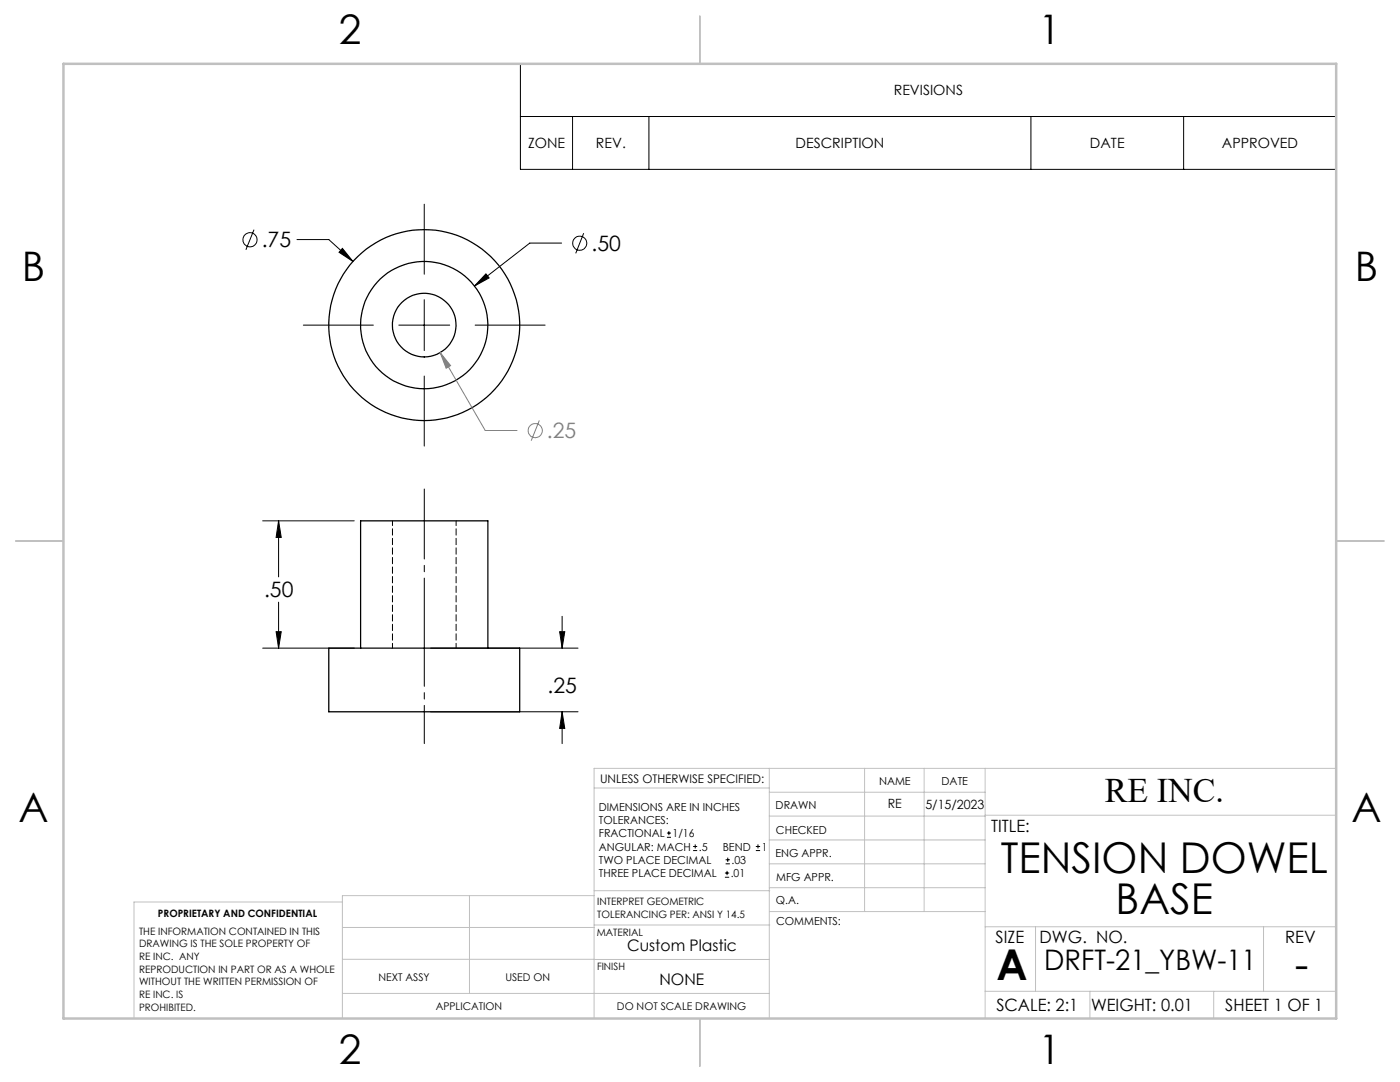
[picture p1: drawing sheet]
<svg xmlns="http://www.w3.org/2000/svg" width="279mm" height="216mm" viewBox="0 0 279 216" stroke-linecap="round" stroke-linejoin="round" font-family="sans-serif">
<g fill="none" stroke="#000" stroke-width=".25">
<path d="M65.6 129.3h38.1v12.7h-38.1zM72 129.3v-25.4h25.4v25.4"/>
<circle cx="84.7" cy="64.9" r="6.4"/>
<circle cx="84.7" cy="64.9" r="19.1"/>
<circle cx="84.7" cy="64.9" r="12.7"/>
</g>
<path d="M78.3 103.9v25.4M91 129.3v-25.4" fill="none" stroke="#000" stroke-width=".2" stroke-dasharray="1.3 .6" stroke-dashoffset=".3"/>
<g fill="none" stroke="#000" stroke-width=".2">
<path d="M103.9 12.7h162.8v21.1h-162.8zM103.9 23.2h162.8M114.3 23.2v10.6M129.5 23.2v10.6M205.7 23.2v10.6M236.2 23.2v10.6M50.7 45.8l-1.6 4M59.3 47.8h6.3l4.8 4.4M68.3 49.6l2.1 2.6-2.7-1.9zM84.7 40.7v14M84.7 59.8v10.2M97 54.6l.6 .9-2.9 1.6z"/>
<path d="M112.1 48.5h-6.4l-11 8.6M116.5 46.5l-1.6 4.1M60.5 64.9h14M79.6 64.9h10.1M84.7 75v14M94.8 64.9h14M52.4 103.9h18.3M55.6 103.9v11.2M55.6 103.9l.5 3.3h-1zM52.4 129.3h18.3M55.1 126h1l-.5 3.3zM55.6 120.2v9.1"/>
<path d="M85.9 129.3h29.5M111.7 126h1l-.5 3.3zM112.2 123v6.3M85.9 142h29.5M112.2 142v6.4M112.2 142l.5 3.3h-1zM133.1 167.1h.8M133.1 166.2h.8M133.5 165.8v.9M138.3 169.7h.8M138.3 168.9h.8M138.7 168.5v.8"/>
<path d="M144.7 175h.8M144.7 174.2h.8M144.8 172.4h.9M144.8 171.6h.9M145.1 173.8v.8M145.2 171.1v.9M150.8 169.7h.9M150.8 168.9h.9M151.3 168.5v.8"/>
<circle cx="49.9" cy="47.8" r="1.4"/>
<circle cx="115.7" cy="48.5" r="1.42"/>
</g>
<g fill="none" stroke="#808080" stroke-width=".2">
<path d="M87.8 70.3l2.1 2.7-.9 .5zM87.8 70.3l9 15.6h6.4M107.6 83.9l-1.6 4"/>
<circle cx="106.8" cy="85.9" r="1.42"/>
</g>
<path d="M84.7 148.4v-19.1" fill="none" stroke="#000" stroke-width=".2" stroke-dasharray="15.2 1.3 1.3 1.3" stroke-dashoffset="7.6"/>
<path d="M84.7 129.3v-31.7" fill="none" stroke="#000" stroke-width=".2" stroke-dasharray="15.2 1.3 1.3 1.3" stroke-dashoffset="1.3"/>
<g fill="none" stroke="#c0c0c0" stroke-width=".2">
<path d="M118.6 157.2h34.9M153.5 153.3v49.9M153.5 158.1h43.1M172.5 153.3v28.6M184.4 153.3v28.6M196.6 153.3v49.9M266.7 153.3h-148.1v49.9M68.3 180h-41.6v23.2M93.7 178.7v19.5M118.6 178.7h-50.3v24.5M118.6 177.7h35M153.5 167.6h43.1"/>
<path d="M153.5 162.8h43.1M153.5 172.4h43.1M153.5 177.1h43.1M196.6 162.7h70.1M68.3 198.2h85.2M68.3 191.4l85.2 .1M68.3 185.1h50.3M118.6 184.6h35M153.6 181.9h43M196.6 197.8h70.1M196.6 184.9h70.1M206.7 184.9v12.9"/>
<path d="M217.5 197.8v5.4M242.2 197.8v5.4M252.2 184.9v12.9"/>
</g>
<path d="M139.7 3.2v9.5M3.1 107.9h9.6M266.7 107.9h9.5M139.7 203.2v9.6" fill="none" stroke="#c0c0c0" stroke-width=".25"/>
<path d="M12.7 12.7h254v190.5h-254z" fill="none" stroke="#c0c0c0" stroke-width=".5"/>
<path d="M55.1 126h1l-.5 3.3zM55.6 103.9l.5 3.3h-1zM111.7 126h1l-.5 3.3zM112.2 142l.5 3.3h-1zM97 54.6l-2.3 2.5 2.9-1.6zM68.3 49.6l-.6 .7 2.7 1.9z" fill="#000"/>
<path d="M87.8 70.3l2.1 2.7-.9 .5z" fill="#808080"/>
<g font-size="8.5">
<text x="199.8" y="174.2">TENSION DOWEL</text>
<text x="222.6" y="182.3">BASE</text>
<text x="198.9" y="195.5">A</text>
<text x="258.4" y="195.4">-</text>
</g>
<g font-size="8.1">
<text x="67.6" y="8.9">2</text>
<text x="207.3" y="8.9">1</text>
<text x="4.4" y="56.1">B</text>
<text x="270.4" y="56.1">B</text>
<text x="3.7" y="164.1">A</text>
<text x="269.7" y="164.1">A</text>
<text x="67.6" y="212.4">2</text>
<text x="207.3" y="212.4">1</text>
</g>
<text font-size="6.9" x="220.5" y="160.1">RE INC.</text>
<text font-size="5.6" x="208.4" y="193.5">DRFT-21_YBW-11</text>
<g font-size="4.2">
<text x="52.2" y="49.4">.75</text>
<text x="118" y="50.1">.50</text>
<text x="52.7" y="119.2">.50</text>
<text x="109.3" y="138.2">.25</text>
</g>
<text font-size="4.2" fill="#808080" x="109.2" y="87.5">.25</text>
<g font-size="3.4">
<text x="197.8" y="166">TITLE:</text>
<text x="198.7" y="188.1">SIZE</text>
<text x="207.5" y="188.1">DWG. NO.</text>
<text x="256.5" y="188.2">REV</text>
<text x="198.8" y="201.7">SCALE: 2:1</text>
<text x="217.7" y="201.8">WEIGHT: 0.01</text>
<text x="244.5" y="201.7">SHEET 1 OF 1</text>
</g>
<g font-size="3.2">
<text x="125.2" y="189.8">Custom Plastic</text>
<text x="131.6" y="196.6">NONE</text>
</g>
<g font-size="2.8">
<text x="178.4" y="19">REVISIONS</text>
<text x="105.4" y="29.6">ZONE</text>
<text x="118.9" y="29.6">REV.</text>
<text x="158.8" y="29.6">DESCRIPTION</text>
<text x="217.5" y="29.6">DATE</text>
<text x="243.9" y="29.6">APPROVED</text>
</g>
<g font-size="2.5">
<text x="177.2" y="161.3">RE</text>
<text x="184.7" y="161.4">5/15/2023</text>
</g>
<text font-size="2.4" x="119.8" y="156.2">UNLESS OTHERWISE SPECIFIED:</text>
<g font-size="2.2">
<text x="119.5" y="161.8">DIMENSIONS ARE IN INCHES</text>
<text x="154.8" y="161.4">DRAWN</text>
<text x="175.4" y="156.6">NAME</text>
<text x="187.9" y="156.7">DATE</text>
<text x="119.5" y="164.4">TOLERANCES:</text>
<text x="119.5" y="167.1">FRACTIONAL</text>
<text x="134.2" y="167.1">1/16</text>
<text x="154.9" y="166.3">CHECKED</text>
<text x="119.5" y="172.4">TWO PLACE DECIMAL</text>
<text x="119.5" y="169.7">ANGULAR: MACH</text>
<text x="139.5" y="169.7">.5</text>
<text x="144.2" y="169.7">BEND</text>
<text x="146" y="172.4">.03</text>
<text x="152" y="169.7">1</text>
<text x="154.8" y="171">ENG APPR.</text>
<text x="119.5" y="175">THREE PLACE DECIMAL</text>
<text x="145.8" y="175">.01</text>
<text x="154.9" y="175.7">MFG APPR.</text>
<text x="154.9" y="180.4">Q.A.</text>
<text x="154.9" y="184.6">COMMENTS:</text>
</g>
<g font-size="2.1">
<text x="75.5" y="195.7">NEXT ASSY</text>
<text x="100.9" y="195.7">USED ON</text>
<text x="86.9" y="201.5">APPLICATION</text>
<text x="123.1" y="201.6">DO NOT SCALE DRAWING</text>
</g>
<g font-size="2">
<text x="31.5" y="182.9">PROPRIETARY AND CONFIDENTIAL</text>
<text x="119.2" y="180.6">INTERPRET GEOMETRIC</text>
<text x="119.2" y="183.1">TOLERANCING PER: ANSI Y 14.5</text>
<text x="27.8" y="186.5">THE INFORMATION CONTAINED IN THIS</text>
<text x="27.8" y="189">DRAWING IS THE SOLE PROPERTY OF</text>
<text x="27.8" y="191.6">RE INC. ANY</text>
<text x="119.1" y="186.7">MATERIAL</text>
<text x="27.8" y="194.1">REPRODUCTION IN PART OR AS A WHOLE</text>
<text x="27.8" y="196.6">WITHOUT THE WRITTEN PERMISSION OF</text>
<text x="119.1" y="193.5">FINISH</text>
<text x="27.8" y="199.1">RE INC. IS</text>
<text x="27.8" y="201.7">PROHIBITED.</text>
</g>
</svg>
